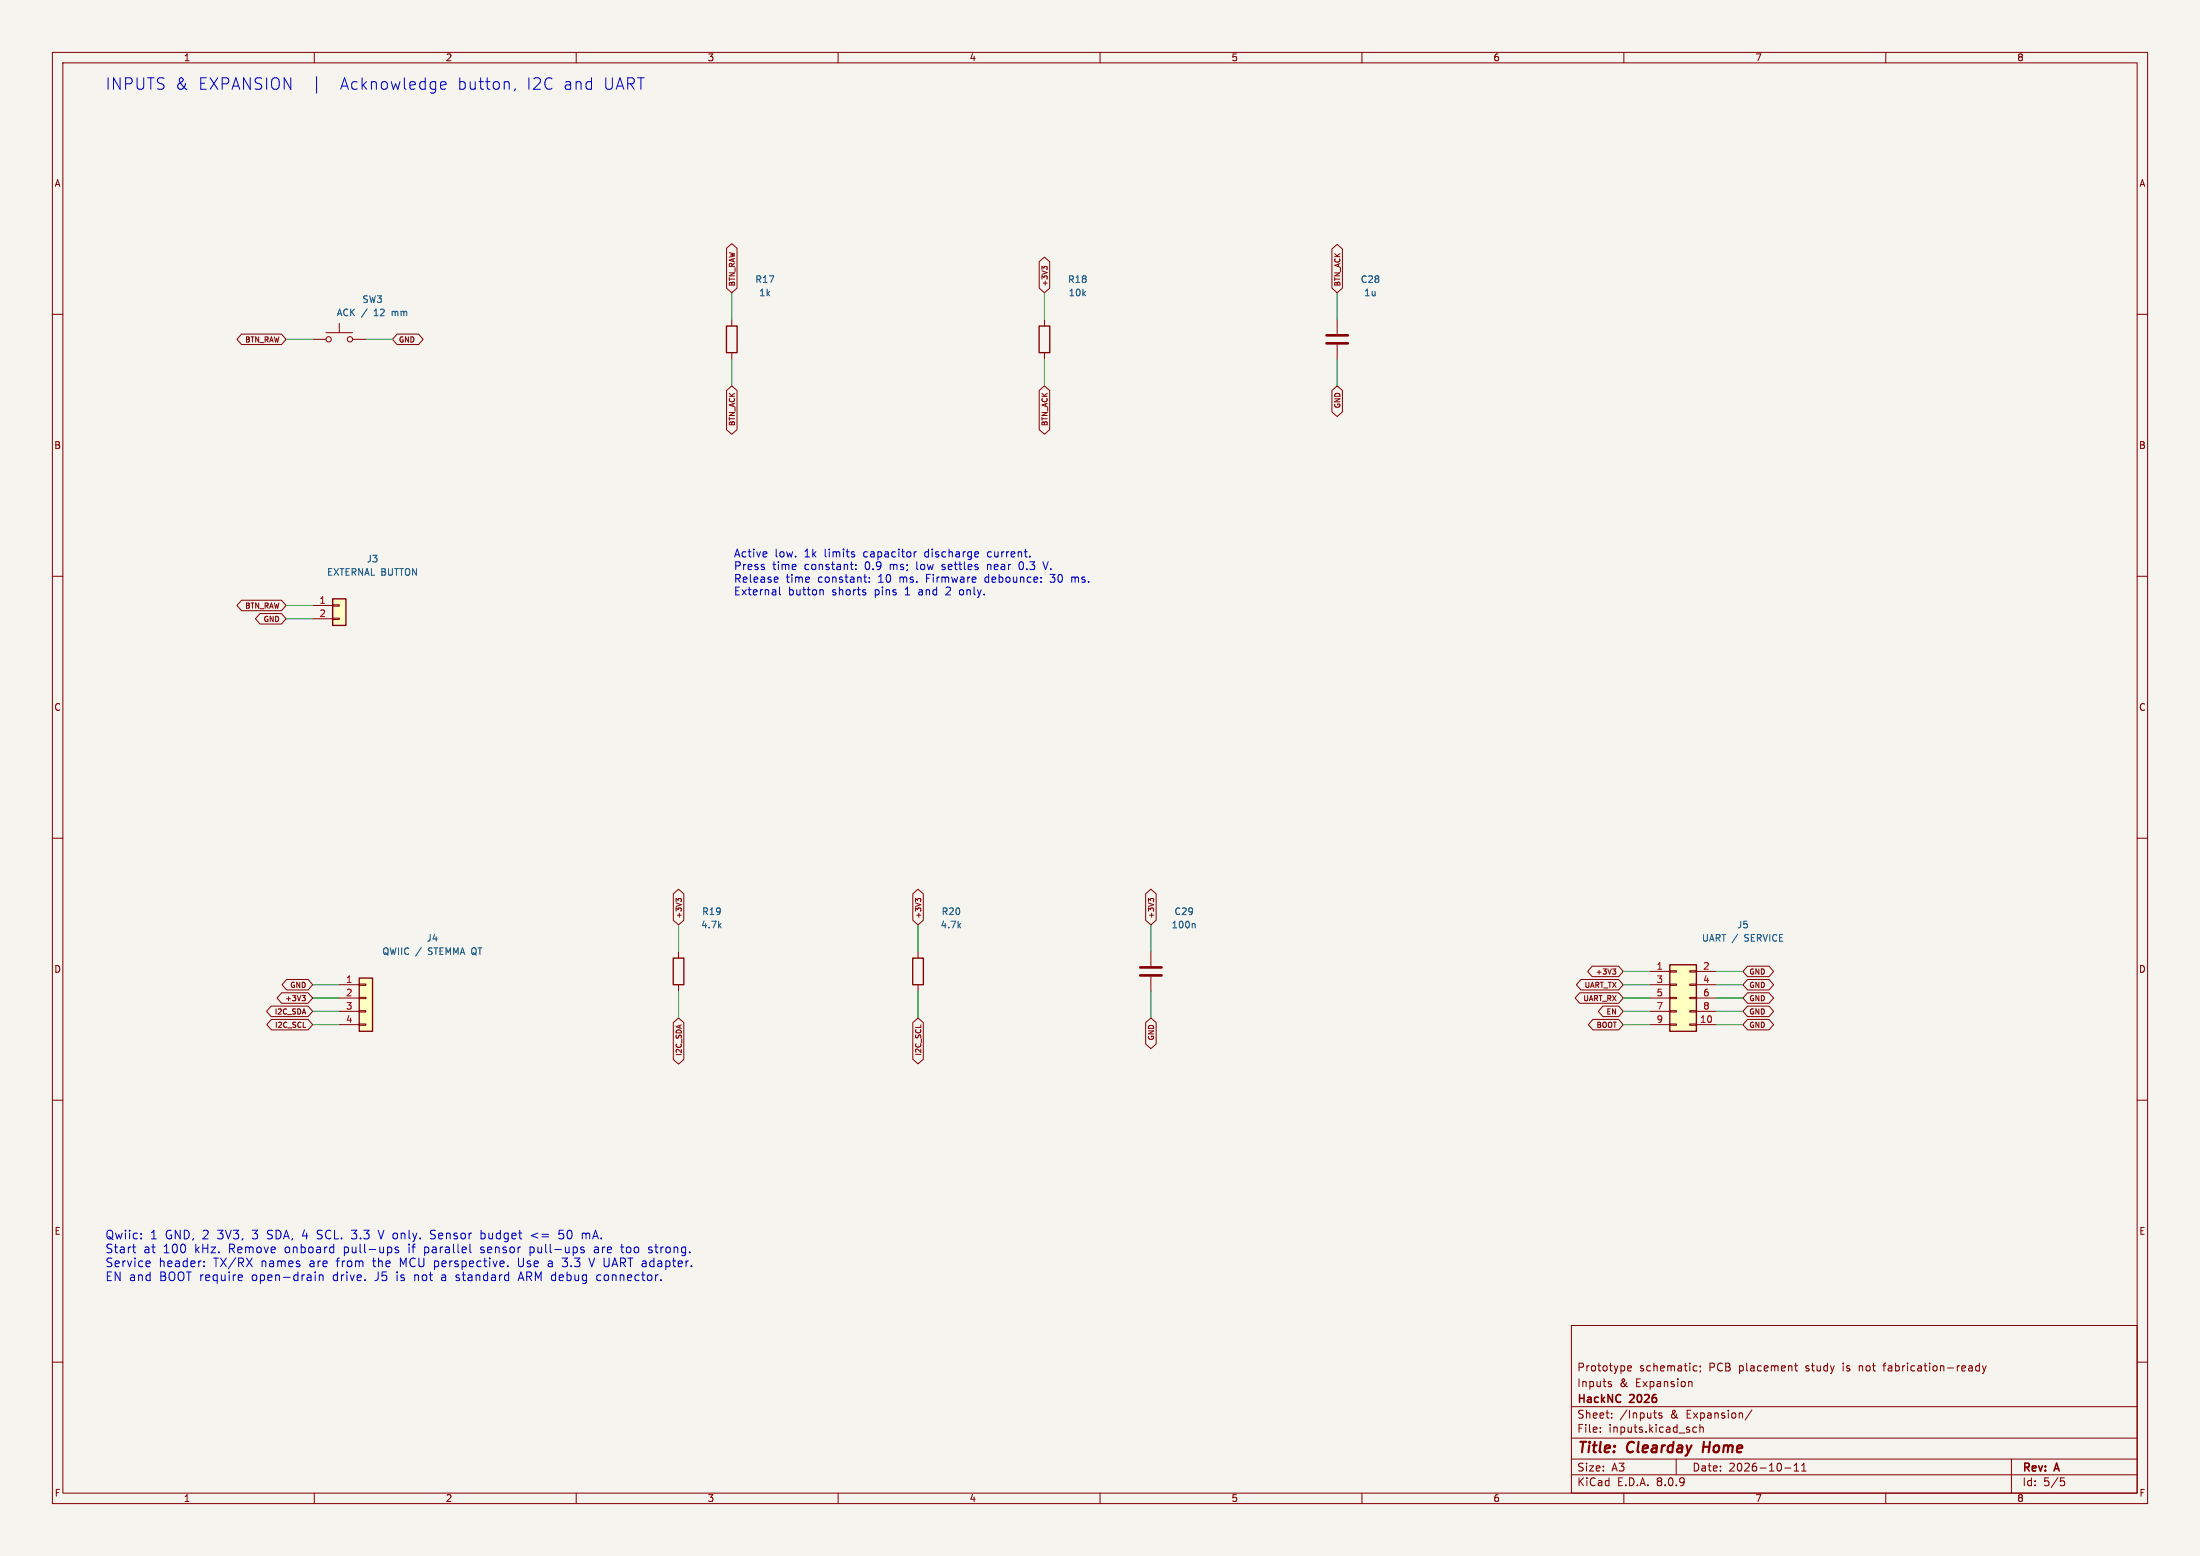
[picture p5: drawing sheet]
(kicad_sch (version 20231120) (generator "eeschema") (paper "A3")
    (title_block (title "Clearday Home") (date "2026-10-11") (rev "A")
    (company "HackNC 2026") (comment 1 "Inputs & Expansion") (comment 2 "Prototype schematic; PCB placement study is not fabrication-ready"))
    (lib_symbols (symbol "Switch:SW_Push" (pin_numbers hide) (pin_names (offset 1.016) hide) (exclude_from_sim no) (in_bom yes) (on_board yes) (property "Reference" "SW" (at 1.27 2.54 0) (effects (font (size 1.27 1.27)) (justify left))) (property "Value" "SW_Push" (at 0 -1.524 0) (effects (font (size 1.27 1.27)))) (property "Footprint" "" (at 0 5.08 0) (effects (font (size 1.27 1.27)) (hide yes))) (property "Datasheet" "~" (at 0 5.08 0) (effects (font (size 1.27 1.27)) (hide yes))) (property "Description" "Push button switch, generic, two pins" (at 0 0 0) (effects (font (size 1.27 1.27)) (hide yes))) (property "ki_keywords" "switch normally-open pushbutton push-button" (at 0 0 0) (effects (font (size 1.27 1.27)) (hide yes))) (symbol "SW_Push_0_1" (circle (center -2.032 0) (radius 0.508) (stroke (width 0) (type default)) (fill (type none))) (polyline (pts (xy 0 1.27) (xy 0 3.048)) (stroke (width 0) (type default)) (fill (type none))) (polyline (pts (xy 2.54 1.27) (xy -2.54 1.27)) (stroke (width 0) (type default)) (fill (type none))) (circle (center 2.032 0) (radius 0.508) (stroke (width 0) (type default)) (fill (type none))) (pin passive line (at -5.08 0 0) (length 2.54) (name "1" (effects (font (size 1.27 1.27)))) (number "1" (effects (font (size 1.27 1.27))))) (pin passive line (at 5.08 0 180) (length 2.54) (name "2" (effects (font (size 1.27 1.27)))) (number "2" (effects (font (size 1.27 1.27))))))) (symbol "Connector_Generic:Conn_01x02" (pin_names (offset 1.016) hide) (exclude_from_sim no) (in_bom yes) (on_board yes) (property "Reference" "J" (at 0 2.54 0) (effects (font (size 1.27 1.27)))) (property "Value" "Conn_01x02" (at 0 -5.08 0) (effects (font (size 1.27 1.27)))) (property "Footprint" "" (at 0 0 0) (effects (font (size 1.27 1.27)) (hide yes))) (property "Datasheet" "~" (at 0 0 0) (effects (font (size 1.27 1.27)) (hide yes))) (property "Description" "Generic connector, single row, 01x02, script generated (kicad-library-utils/schlib/autogen/connector/)" (at 0 0 0) (effects (font (size 1.27 1.27)) (hide yes))) (property "ki_keywords" "connector" (at 0 0 0) (effects (font (size 1.27 1.27)) (hide yes))) (property "ki_fp_filters" "Connector*:*_1x??_*" (at 0 0 0) (effects (font (size 1.27 1.27)) (hide yes))) (symbol "Conn_01x02_1_1" (rectangle (start -1.27 -2.413) (end 0 -2.667) (stroke (width 0.1524) (type default)) (fill (type none))) (rectangle (start -1.27 0.127) (end 0 -0.127) (stroke (width 0.1524) (type default)) (fill (type none))) (rectangle (start -1.27 1.27) (end 1.27 -3.81) (stroke (width 0.254) (type default)) (fill (type background))) (pin passive line (at -5.08 0 0) (length 3.81) (name "Pin_1" (effects (font (size 1.27 1.27)))) (number "1" (effects (font (size 1.27 1.27))))) (pin passive line (at -5.08 -2.54 0) (length 3.81) (name "Pin_2" (effects (font (size 1.27 1.27)))) (number "2" (effects (font (size 1.27 1.27))))))) (symbol "Device:R" (pin_numbers hide) (pin_names (offset 0)) (exclude_from_sim no) (in_bom yes) (on_board yes) (property "Reference" "R" (at 2.032 0 90) (effects (font (size 1.27 1.27)))) (property "Value" "R" (at 0 0 90) (effects (font (size 1.27 1.27)))) (property "Footprint" "" (at -1.778 0 90) (effects (font (size 1.27 1.27)) (hide yes))) (property "Datasheet" "~" (at 0 0 0) (effects (font (size 1.27 1.27)) (hide yes))) (property "Description" "Resistor" (at 0 0 0) (effects (font (size 1.27 1.27)) (hide yes))) (property "ki_keywords" "R res resistor" (at 0 0 0) (effects (font (size 1.27 1.27)) (hide yes))) (property "ki_fp_filters" "R_*" (at 0 0 0) (effects (font (size 1.27 1.27)) (hide yes))) (symbol "R_0_1" (rectangle (start -1.016 -2.54) (end 1.016 2.54) (stroke (width 0.254) (type default)) (fill (type none)))) (symbol "R_1_1" (pin passive line (at 0 3.81 270) (length 1.27) (name "~" (effects (font (size 1.27 1.27)))) (number "1" (effects (font (size 1.27 1.27))))) (pin passive line (at 0 -3.81 90) (length 1.27) (name "~" (effects (font (size 1.27 1.27)))) (number "2" (effects (font (size 1.27 1.27))))))) (symbol "Device:C" (pin_numbers hide) (pin_names (offset 0.254)) (exclude_from_sim no) (in_bom yes) (on_board yes) (property "Reference" "C" (at 0.635 2.54 0) (effects (font (size 1.27 1.27)) (justify left))) (property "Value" "C" (at 0.635 -2.54 0) (effects (font (size 1.27 1.27)) (justify left))) (property "Footprint" "" (at 0.9652 -3.81 0) (effects (font (size 1.27 1.27)) (hide yes))) (property "Datasheet" "~" (at 0 0 0) (effects (font (size 1.27 1.27)) (hide yes))) (property "Description" "Unpolarized capacitor" (at 0 0 0) (effects (font (size 1.27 1.27)) (hide yes))) (property "ki_keywords" "cap capacitor" (at 0 0 0) (effects (font (size 1.27 1.27)) (hide yes))) (property "ki_fp_filters" "C_*" (at 0 0 0) (effects (font (size 1.27 1.27)) (hide yes))) (symbol "C_0_1" (polyline (pts (xy -2.032 -0.762) (xy 2.032 -0.762)) (stroke (width 0.508) (type default)) (fill (type none))) (polyline (pts (xy -2.032 0.762) (xy 2.032 0.762)) (stroke (width 0.508) (type default)) (fill (type none)))) (symbol "C_1_1" (pin passive line (at 0 3.81 270) (length 2.794) (name "~" (effects (font (size 1.27 1.27)))) (number "1" (effects (font (size 1.27 1.27))))) (pin passive line (at 0 -3.81 90) (length 2.794) (name "~" (effects (font (size 1.27 1.27)))) (number "2" (effects (font (size 1.27 1.27))))))) (symbol "Connector_Generic:Conn_01x04" (pin_names (offset 1.016) hide) (exclude_from_sim no) (in_bom yes) (on_board yes) (property "Reference" "J" (at 0 5.08 0) (effects (font (size 1.27 1.27)))) (property "Value" "Conn_01x04" (at 0 -7.62 0) (effects (font (size 1.27 1.27)))) (property "Footprint" "" (at 0 0 0) (effects (font (size 1.27 1.27)) (hide yes))) (property "Datasheet" "~" (at 0 0 0) (effects (font (size 1.27 1.27)) (hide yes))) (property "Description" "Generic connector, single row, 01x04, script generated (kicad-library-utils/schlib/autogen/connector/)" (at 0 0 0) (effects (font (size 1.27 1.27)) (hide yes))) (property "ki_keywords" "connector" (at 0 0 0) (effects (font (size 1.27 1.27)) (hide yes))) (property "ki_fp_filters" "Connector*:*_1x??_*" (at 0 0 0) (effects (font (size 1.27 1.27)) (hide yes))) (symbol "Conn_01x04_1_1" (rectangle (start -1.27 -4.953) (end 0 -5.207) (stroke (width 0.1524) (type default)) (fill (type none))) (rectangle (start -1.27 -2.413) (end 0 -2.667) (stroke (width 0.1524) (type default)) (fill (type none))) (rectangle (start -1.27 0.127) (end 0 -0.127) (stroke (width 0.1524) (type default)) (fill (type none))) (rectangle (start -1.27 2.667) (end 0 2.413) (stroke (width 0.1524) (type default)) (fill (type none))) (rectangle (start -1.27 3.81) (end 1.27 -6.35) (stroke (width 0.254) (type default)) (fill (type background))) (pin passive line (at -5.08 2.54 0) (length 3.81) (name "Pin_1" (effects (font (size 1.27 1.27)))) (number "1" (effects (font (size 1.27 1.27))))) (pin passive line (at -5.08 0 0) (length 3.81) (name "Pin_2" (effects (font (size 1.27 1.27)))) (number "2" (effects (font (size 1.27 1.27))))) (pin passive line (at -5.08 -2.54 0) (length 3.81) (name "Pin_3" (effects (font (size 1.27 1.27)))) (number "3" (effects (font (size 1.27 1.27))))) (pin passive line (at -5.08 -5.08 0) (length 3.81) (name "Pin_4" (effects (font (size 1.27 1.27)))) (number "4" (effects (font (size 1.27 1.27))))))) (symbol "Connector_Generic:Conn_02x05_Odd_Even" (pin_names (offset 1.016) hide) (exclude_from_sim no) (in_bom yes) (on_board yes) (property "Reference" "J" (at 1.27 7.62 0) (effects (font (size 1.27 1.27)))) (property "Value" "Conn_02x05_Odd_Even" (at 1.27 -7.62 0) (effects (font (size 1.27 1.27)))) (property "Footprint" "" (at 0 0 0) (effects (font (size 1.27 1.27)) (hide yes))) (property "Datasheet" "~" (at 0 0 0) (effects (font (size 1.27 1.27)) (hide yes))) (property "Description" "Generic connector, double row, 02x05, odd/even pin numbering scheme (row 1 odd numbers, row 2 even numbers), script generated (kicad-library-utils/schlib/autogen/connector/)" (at 0 0 0) (effects (font (size 1.27 1.27)) (hide yes))) (property "ki_keywords" "connector" (at 0 0 0) (effects (font (size 1.27 1.27)) (hide yes))) (property "ki_fp_filters" "Connector*:*_2x??_*" (at 0 0 0) (effects (font (size 1.27 1.27)) (hide yes))) (symbol "Conn_02x05_Odd_Even_1_1" (rectangle (start -1.27 -4.953) (end 0 -5.207) (stroke (width 0.1524) (type default)) (fill (type none))) (rectangle (start -1.27 -2.413) (end 0 -2.667) (stroke (width 0.1524) (type default)) (fill (type none))) (rectangle (start -1.27 0.127) (end 0 -0.127) (stroke (width 0.1524) (type default)) (fill (type none))) (rectangle (start -1.27 2.667) (end 0 2.413) (stroke (width 0.1524) (type default)) (fill (type none))) (rectangle (start -1.27 5.207) (end 0 4.953) (stroke (width 0.1524) (type default)) (fill (type none))) (rectangle (start -1.27 6.35) (end 3.81 -6.35) (stroke (width 0.254) (type default)) (fill (type background))) (rectangle (start 3.81 -4.953) (end 2.54 -5.207) (stroke (width 0.1524) (type default)) (fill (type none))) (rectangle (start 3.81 -2.413) (end 2.54 -2.667) (stroke (width 0.1524) (type default)) (fill (type none))) (rectangle (start 3.81 0.127) (end 2.54 -0.127) (stroke (width 0.1524) (type default)) (fill (type none))) (rectangle (start 3.81 2.667) (end 2.54 2.413) (stroke (width 0.1524) (type default)) (fill (type none))) (rectangle (start 3.81 5.207) (end 2.54 4.953) (stroke (width 0.1524) (type default)) (fill (type none))) (pin passive line (at -5.08 5.08 0) (length 3.81) (name "Pin_1" (effects (font (size 1.27 1.27)))) (number "1" (effects (font (size 1.27 1.27))))) (pin passive line (at 7.62 -5.08 180) (length 3.81) (name "Pin_10" (effects (font (size 1.27 1.27)))) (number "10" (effects (font (size 1.27 1.27))))) (pin passive line (at 7.62 5.08 180) (length 3.81) (name "Pin_2" (effects (font (size 1.27 1.27)))) (number "2" (effects (font (size 1.27 1.27))))) (pin passive line (at -5.08 2.54 0) (length 3.81) (name "Pin_3" (effects (font (size 1.27 1.27)))) (number "3" (effects (font (size 1.27 1.27))))) (pin passive line (at 7.62 2.54 180) (length 3.81) (name "Pin_4" (effects (font (size 1.27 1.27)))) (number "4" (effects (font (size 1.27 1.27))))) (pin passive line (at -5.08 0 0) (length 3.81) (name "Pin_5" (effects (font (size 1.27 1.27)))) (number "5" (effects (font (size 1.27 1.27))))) (pin passive line (at 7.62 0 180) (length 3.81) (name "Pin_6" (effects (font (size 1.27 1.27)))) (number "6" (effects (font (size 1.27 1.27))))) (pin passive line (at -5.08 -2.54 0) (length 3.81) (name "Pin_7" (effects (font (size 1.27 1.27)))) (number "7" (effects (font (size 1.27 1.27))))) (pin passive line (at 7.62 -2.54 180) (length 3.81) (name "Pin_8" (effects (font (size 1.27 1.27)))) (number "8" (effects (font (size 1.27 1.27))))) (pin passive line (at -5.08 -5.08 0) (length 3.81) (name "Pin_9" (effects (font (size 1.27 1.27)))) (number "9" (effects (font (size 1.27 1.27))))))))
    (text "INPUTS & EXPANSION  |  Acknowledge button, I2C and UART" (at 20 15 0) (effects (font (size 2.2 2.2)) (justify left top))) (symbol (lib_id "Switch:SW_Push") (at 64.77 64.77 0) (unit 1) (in_bom yes) (on_board yes) (dnp no)
(property "Reference" "SW3" (at 71.11999999999999 57.15 0) (effects (font (size 1.27 1.27)) ))
(property "Value" "ACK / 12 mm" (at 71.11999999999999 59.69 0) (effects (font (size 1.27 1.27)) ))
(property "Footprint" "Button_Switch_THT:SW_PUSH-12mm" (at 71.11999999999999 64.77 0) (effects (font (size 1.27 1.27)) hide))
(property "Datasheet" "~" (at 71.11999999999999 64.77 0) (effects (font (size 1.27 1.27)) hide))
(property "MPN" "B3F-4050" (at 71.11999999999999 64.77 0) (effects (font (size 1.27 1.27)) hide))
(property "Manufacturer" "Omron" (at 71.11999999999999 64.77 0) (effects (font (size 1.27 1.27)) hide))
(property "Notes" "Rear-facing 12 mm tactile switch" (at 71.11999999999999 64.77 0) (effects (font (size 1.27 1.27)) hide))
(pin "1")
(pin "2")) (wire (pts (xy 59.69 64.77) (xy 54.61 64.77)) (stroke (width 0) (type default))) (global_label "BTN_RAW" (shape bidirectional) (at 54.61 64.77 180) (effects (font (size 1 1)) (justify right)) (property "Intersheetrefs" "${INTERSHEET_REFS}" (at 54.61 64.77 180) (effects (font (size 1 1)) hide))) (wire (pts (xy 69.85 64.77) (xy 74.93 64.77)) (stroke (width 0) (type default))) (global_label "GND" (shape bidirectional) (at 74.93 64.77 0) (effects (font (size 1 1)) (justify left)) (property "Intersheetrefs" "${INTERSHEET_REFS}" (at 74.93 64.77 0) (effects (font (size 1 1)) hide))) (symbol (lib_id "Connector_Generic:Conn_01x02") (at 64.77 115.57000000000001 0) (unit 1) (in_bom yes) (on_board yes) (dnp no)
(property "Reference" "J3" (at 71.11999999999999 106.68 0) (effects (font (size 1.27 1.27)) ))
(property "Value" "EXTERNAL BUTTON" (at 71.11999999999999 109.22000000000001 0) (effects (font (size 1.27 1.27)) ))
(property "Footprint" "Connector_JST:JST_PH_B2B-PH-K_1x02_P2.00mm_Vertical" (at 71.11999999999999 115.57000000000001 0) (effects (font (size 1.27 1.27)) hide))
(property "Datasheet" "~" (at 71.11999999999999 115.57000000000001 0) (effects (font (size 1.27 1.27)) hide))
(property "MPN" "B2B-PH-K-S(LF)(SN)" (at 71.11999999999999 115.57000000000001 0) (effects (font (size 1.27 1.27)) hide))
(property "Manufacturer" "JST" (at 71.11999999999999 115.57000000000001 0) (effects (font (size 1.27 1.27)) hide))
(property "Notes" "Optional passive arcade switch; no external voltage" (at 71.11999999999999 115.57000000000001 0) (effects (font (size 1.27 1.27)) hide))
(pin "1")
(pin "2")) (wire (pts (xy 59.69 115.57) (xy 54.61 115.57)) (stroke (width 0) (type default))) (global_label "BTN_RAW" (shape bidirectional) (at 54.61 115.57 180) (effects (font (size 1 1)) (justify right)) (property "Intersheetrefs" "${INTERSHEET_REFS}" (at 54.61 115.57 180) (effects (font (size 1 1)) hide))) (wire (pts (xy 59.69 118.11) (xy 54.61 118.11)) (stroke (width 0) (type default))) (global_label "GND" (shape bidirectional) (at 54.61 118.11 180) (effects (font (size 1 1)) (justify right)) (property "Intersheetrefs" "${INTERSHEET_REFS}" (at 54.61 118.11 180) (effects (font (size 1 1)) hide))) (symbol (lib_id "Device:R") (at 139.7 64.77 0) (unit 1) (in_bom yes) (on_board yes) (dnp no)
(property "Reference" "R17" (at 146.04999999999998 53.339999999999996 0) (effects (font (size 1.27 1.27)) ))
(property "Value" "1k" (at 146.04999999999998 55.879999999999995 0) (effects (font (size 1.27 1.27)) ))
(property "Footprint" "Resistor_SMD:R_0603_1608Metric" (at 146.04999999999998 64.77 0) (effects (font (size 1.27 1.27)) hide))
(property "Datasheet" "~" (at 146.04999999999998 64.77 0) (effects (font (size 1.27 1.27)) hide))
(property "MPN" "RC0603FR-071KL" (at 146.04999999999998 64.77 0) (effects (font (size 1.27 1.27)) hide))
(property "Manufacturer" "Yageo" (at 146.04999999999998 64.77 0) (effects (font (size 1.27 1.27)) hide))
(property "Notes" "1%, 0.1 W" (at 146.04999999999998 64.77 0) (effects (font (size 1.27 1.27)) hide))
(pin "1")
(pin "2")) (wire (pts (xy 139.7 60.96) (xy 139.7 55.88)) (stroke (width 0) (type default))) (global_label "BTN_RAW" (shape bidirectional) (at 139.7 55.88 90) (effects (font (size 1 1)) (justify left)) (property "Intersheetrefs" "${INTERSHEET_REFS}" (at 139.7 55.88 90) (effects (font (size 1 1)) hide))) (wire (pts (xy 139.7 68.58) (xy 139.7 73.66)) (stroke (width 0) (type default))) (global_label "BTN_ACK" (shape bidirectional) (at 139.7 73.66 270) (effects (font (size 1 1)) (justify right)) (property "Intersheetrefs" "${INTERSHEET_REFS}" (at 139.7 73.66 270) (effects (font (size 1 1)) hide))) (symbol (lib_id "Device:R") (at 199.39000000000001 64.77 0) (unit 1) (in_bom yes) (on_board yes) (dnp no)
(property "Reference" "R18" (at 205.74 53.339999999999996 0) (effects (font (size 1.27 1.27)) ))
(property "Value" "10k" (at 205.74 55.879999999999995 0) (effects (font (size 1.27 1.27)) ))
(property "Footprint" "Resistor_SMD:R_0603_1608Metric" (at 205.74 64.77 0) (effects (font (size 1.27 1.27)) hide))
(property "Datasheet" "~" (at 205.74 64.77 0) (effects (font (size 1.27 1.27)) hide))
(property "MPN" "RC0603FR-0710KL" (at 205.74 64.77 0) (effects (font (size 1.27 1.27)) hide))
(property "Manufacturer" "Yageo" (at 205.74 64.77 0) (effects (font (size 1.27 1.27)) hide))
(property "Notes" "1%, 0.1 W" (at 205.74 64.77 0) (effects (font (size 1.27 1.27)) hide))
(pin "1")
(pin "2")) (wire (pts (xy 199.39 60.96) (xy 199.39 55.88)) (stroke (width 0) (type default))) (global_label "+3V3" (shape bidirectional) (at 199.39 55.88 90) (effects (font (size 1 1)) (justify left)) (property "Intersheetrefs" "${INTERSHEET_REFS}" (at 199.39 55.88 90) (effects (font (size 1 1)) hide))) (wire (pts (xy 199.39 68.58) (xy 199.39 73.66)) (stroke (width 0) (type default))) (global_label "BTN_ACK" (shape bidirectional) (at 199.39 73.66 270) (effects (font (size 1 1)) (justify right)) (property "Intersheetrefs" "${INTERSHEET_REFS}" (at 199.39 73.66 270) (effects (font (size 1 1)) hide))) (symbol (lib_id "Device:C") (at 255.27 64.77 0) (unit 1) (in_bom yes) (on_board yes) (dnp no)
(property "Reference" "C28" (at 261.62 53.339999999999996 0) (effects (font (size 1.27 1.27)) ))
(property "Value" "1u" (at 261.62 55.879999999999995 0) (effects (font (size 1.27 1.27)) ))
(property "Footprint" "Capacitor_SMD:C_0603_1608Metric" (at 261.62 64.77 0) (effects (font (size 1.27 1.27)) hide))
(property "Datasheet" "~" (at 261.62 64.77 0) (effects (font (size 1.27 1.27)) hide))
(property "MPN" "GRM188R61A105KA61D" (at 261.62 64.77 0) (effects (font (size 1.27 1.27)) hide))
(property "Manufacturer" "Murata" (at 261.62 64.77 0) (effects (font (size 1.27 1.27)) hide))
(property "Notes" "10 V X5R" (at 261.62 64.77 0) (effects (font (size 1.27 1.27)) hide))
(pin "1")
(pin "2")) (wire (pts (xy 255.27 60.96) (xy 255.27 55.88)) (stroke (width 0) (type default))) (global_label "BTN_ACK" (shape bidirectional) (at 255.27 55.88 90) (effects (font (size 1 1)) (justify left)) (property "Intersheetrefs" "${INTERSHEET_REFS}" (at 255.27 55.88 90) (effects (font (size 1 1)) hide))) (wire (pts (xy 255.27 68.58) (xy 255.27 73.66)) (stroke (width 0) (type default))) (global_label "GND" (shape bidirectional) (at 255.27 73.66 270) (effects (font (size 1 1)) (justify right)) (property "Intersheetrefs" "${INTERSHEET_REFS}" (at 255.27 73.66 270) (effects (font (size 1 1)) hide))) (text "Active low. 1k limits capacitor discharge current.\nPress time constant: 0.9 ms; low settles near 0.3 V.\nRelease time constant: 10 ms. Firmware debounce: 30 ms.\nExternal button shorts pins 1 and 2 only." (at 140 105 0) (effects (font (size 1.5 1.5)) (justify left top))) (symbol (lib_id "Connector_Generic:Conn_01x04") (at 69.85 190.5 0) (unit 1) (in_bom yes) (on_board yes) (dnp no)
(property "Reference" "J4" (at 82.55 179.07 0) (effects (font (size 1.27 1.27)) ))
(property "Value" "QWIIC / STEMMA QT" (at 82.55 181.60999999999999 0) (effects (font (size 1.27 1.27)) ))
(property "Footprint" "Connector_JST:JST_SH_BM04B-SRSS-TB_1x04-1MP_P1.00mm_Vertical" (at 82.55 190.5 0) (effects (font (size 1.27 1.27)) hide))
(property "Datasheet" "~" (at 82.55 190.5 0) (effects (font (size 1.27 1.27)) hide))
(property "MPN" "BM04B-SRSS-TB(LF)(SN)" (at 82.55 190.5 0) (effects (font (size 1.27 1.27)) hide))
(property "Manufacturer" "JST" (at 82.55 190.5 0) (effects (font (size 1.27 1.27)) hide))
(property "Notes" "" (at 82.55 190.5 0) (effects (font (size 1.27 1.27)) hide))
(pin "1")
(pin "2")
(pin "3")
(pin "4")) (wire (pts (xy 64.77 187.96) (xy 59.69 187.96)) (stroke (width 0) (type default))) (global_label "GND" (shape bidirectional) (at 59.69 187.96 180) (effects (font (size 1 1)) (justify right)) (property "Intersheetrefs" "${INTERSHEET_REFS}" (at 59.69 187.96 180) (effects (font (size 1 1)) hide))) (wire (pts (xy 64.77 190.5) (xy 59.69 190.5)) (stroke (width 0) (type default))) (global_label "+3V3" (shape bidirectional) (at 59.69 190.5 180) (effects (font (size 1 1)) (justify right)) (property "Intersheetrefs" "${INTERSHEET_REFS}" (at 59.69 190.5 180) (effects (font (size 1 1)) hide))) (wire (pts (xy 64.77 193.04) (xy 59.69 193.04)) (stroke (width 0) (type default))) (global_label "I2C_SDA" (shape bidirectional) (at 59.69 193.04 180) (effects (font (size 1 1)) (justify right)) (property "Intersheetrefs" "${INTERSHEET_REFS}" (at 59.69 193.04 180) (effects (font (size 1 1)) hide))) (wire (pts (xy 64.77 195.58) (xy 59.69 195.58)) (stroke (width 0) (type default))) (global_label "I2C_SCL" (shape bidirectional) (at 59.69 195.58 180) (effects (font (size 1 1)) (justify right)) (property "Intersheetrefs" "${INTERSHEET_REFS}" (at 59.69 195.58 180) (effects (font (size 1 1)) hide))) (symbol (lib_id "Device:R") (at 129.54 185.42000000000002 0) (unit 1) (in_bom yes) (on_board yes) (dnp no)
(property "Reference" "R19" (at 135.89 173.99 0) (effects (font (size 1.27 1.27)) ))
(property "Value" "4.7k" (at 135.89 176.53 0) (effects (font (size 1.27 1.27)) ))
(property "Footprint" "Resistor_SMD:R_0603_1608Metric" (at 135.89 185.42000000000002 0) (effects (font (size 1.27 1.27)) hide))
(property "Datasheet" "~" (at 135.89 185.42000000000002 0) (effects (font (size 1.27 1.27)) hide))
(property "MPN" "RC0603FR-074K7L" (at 135.89 185.42000000000002 0) (effects (font (size 1.27 1.27)) hide))
(property "Manufacturer" "Yageo" (at 135.89 185.42000000000002 0) (effects (font (size 1.27 1.27)) hide))
(property "Notes" "1%, 0.1 W" (at 135.89 185.42000000000002 0) (effects (font (size 1.27 1.27)) hide))
(pin "1")
(pin "2")) (wire (pts (xy 129.54 181.61) (xy 129.54 176.53)) (stroke (width 0) (type default))) (global_label "+3V3" (shape bidirectional) (at 129.54 176.53 90) (effects (font (size 1 1)) (justify left)) (property "Intersheetrefs" "${INTERSHEET_REFS}" (at 129.54 176.53 90) (effects (font (size 1 1)) hide))) (wire (pts (xy 129.54 189.23) (xy 129.54 194.31)) (stroke (width 0) (type default))) (global_label "I2C_SDA" (shape bidirectional) (at 129.54 194.31 270) (effects (font (size 1 1)) (justify right)) (property "Intersheetrefs" "${INTERSHEET_REFS}" (at 129.54 194.31 270) (effects (font (size 1 1)) hide))) (symbol (lib_id "Device:R") (at 175.26 185.42000000000002 0) (unit 1) (in_bom yes) (on_board yes) (dnp no)
(property "Reference" "R20" (at 181.60999999999999 173.99 0) (effects (font (size 1.27 1.27)) ))
(property "Value" "4.7k" (at 181.60999999999999 176.53 0) (effects (font (size 1.27 1.27)) ))
(property "Footprint" "Resistor_SMD:R_0603_1608Metric" (at 181.60999999999999 185.42000000000002 0) (effects (font (size 1.27 1.27)) hide))
(property "Datasheet" "~" (at 181.60999999999999 185.42000000000002 0) (effects (font (size 1.27 1.27)) hide))
(property "MPN" "RC0603FR-074K7L" (at 181.60999999999999 185.42000000000002 0) (effects (font (size 1.27 1.27)) hide))
(property "Manufacturer" "Yageo" (at 181.60999999999999 185.42000000000002 0) (effects (font (size 1.27 1.27)) hide))
(property "Notes" "1%, 0.1 W" (at 181.60999999999999 185.42000000000002 0) (effects (font (size 1.27 1.27)) hide))
(pin "1")
(pin "2")) (wire (pts (xy 175.26 181.61) (xy 175.26 176.53)) (stroke (width 0) (type default))) (global_label "+3V3" (shape bidirectional) (at 175.26 176.53 90) (effects (font (size 1 1)) (justify left)) (property "Intersheetrefs" "${INTERSHEET_REFS}" (at 175.26 176.53 90) (effects (font (size 1 1)) hide))) (wire (pts (xy 175.26 189.23) (xy 175.26 194.31)) (stroke (width 0) (type default))) (global_label "I2C_SCL" (shape bidirectional) (at 175.26 194.31 270) (effects (font (size 1 1)) (justify right)) (property "Intersheetrefs" "${INTERSHEET_REFS}" (at 175.26 194.31 270) (effects (font (size 1 1)) hide))) (symbol (lib_id "Device:C") (at 219.71 185.42000000000002 0) (unit 1) (in_bom yes) (on_board yes) (dnp no)
(property "Reference" "C29" (at 226.06 173.99 0) (effects (font (size 1.27 1.27)) ))
(property "Value" "100n" (at 226.06 176.53 0) (effects (font (size 1.27 1.27)) ))
(property "Footprint" "Capacitor_SMD:C_0603_1608Metric" (at 226.06 185.42000000000002 0) (effects (font (size 1.27 1.27)) hide))
(property "Datasheet" "~" (at 226.06 185.42000000000002 0) (effects (font (size 1.27 1.27)) hide))
(property "MPN" "GRM188R71C104KA01D" (at 226.06 185.42000000000002 0) (effects (font (size 1.27 1.27)) hide))
(property "Manufacturer" "Murata" (at 226.06 185.42000000000002 0) (effects (font (size 1.27 1.27)) hide))
(property "Notes" "16 V X7R" (at 226.06 185.42000000000002 0) (effects (font (size 1.27 1.27)) hide))
(pin "1")
(pin "2")) (wire (pts (xy 219.71 181.61) (xy 219.71 176.53)) (stroke (width 0) (type default))) (global_label "+3V3" (shape bidirectional) (at 219.71 176.53 90) (effects (font (size 1 1)) (justify left)) (property "Intersheetrefs" "${INTERSHEET_REFS}" (at 219.71 176.53 90) (effects (font (size 1 1)) hide))) (wire (pts (xy 219.71 189.23) (xy 219.71 194.31)) (stroke (width 0) (type default))) (global_label "GND" (shape bidirectional) (at 219.71 194.31 270) (effects (font (size 1 1)) (justify right)) (property "Intersheetrefs" "${INTERSHEET_REFS}" (at 219.71 194.31 270) (effects (font (size 1 1)) hide))) (symbol (lib_id "Connector_Generic:Conn_02x05_Odd_Even") (at 320.04 190.5 0) (unit 1) (in_bom yes) (on_board yes) (dnp no)
(property "Reference" "J5" (at 332.74 176.53 0) (effects (font (size 1.27 1.27)) ))
(property "Value" "UART / SERVICE" (at 332.74 179.07 0) (effects (font (size 1.27 1.27)) ))
(property "Footprint" "Connector_PinHeader_1.27mm:PinHeader_2x05_P1.27mm_Vertical" (at 332.74 190.5 0) (effects (font (size 1.27 1.27)) hide))
(property "Datasheet" "~" (at 332.74 190.5 0) (effects (font (size 1.27 1.27)) hide))
(property "MPN" "FTSH-105-01-L-D" (at 332.74 190.5 0) (effects (font (size 1.27 1.27)) hide))
(property "Manufacturer" "Samtec" (at 332.74 190.5 0) (effects (font (size 1.27 1.27)) hide))
(property "Notes" "Custom UART pinout, not ARM SWD; 3.3 V is reference, do not power from debugger" (at 332.74 190.5 0) (effects (font (size 1.27 1.27)) hide))
(pin "1")
(pin "10")
(pin "2")
(pin "3")
(pin "4")
(pin "5")
(pin "6")
(pin "7")
(pin "8")
(pin "9")) (wire (pts (xy 314.96 185.42) (xy 309.88 185.42)) (stroke (width 0) (type default))) (global_label "+3V3" (shape bidirectional) (at 309.88 185.42 180) (effects (font (size 1 1)) (justify right)) (property "Intersheetrefs" "${INTERSHEET_REFS}" (at 309.88 185.42 180) (effects (font (size 1 1)) hide))) (wire (pts (xy 327.66 195.58) (xy 332.74 195.58)) (stroke (width 0) (type default))) (global_label "GND" (shape bidirectional) (at 332.74 195.58 0) (effects (font (size 1 1)) (justify left)) (property "Intersheetrefs" "${INTERSHEET_REFS}" (at 332.74 195.58 0) (effects (font (size 1 1)) hide))) (wire (pts (xy 327.66 185.42) (xy 332.74 185.42)) (stroke (width 0) (type default))) (global_label "GND" (shape bidirectional) (at 332.74 185.42 0) (effects (font (size 1 1)) (justify left)) (property "Intersheetrefs" "${INTERSHEET_REFS}" (at 332.74 185.42 0) (effects (font (size 1 1)) hide))) (wire (pts (xy 314.96 187.96) (xy 309.88 187.96)) (stroke (width 0) (type default))) (global_label "UART_TX" (shape bidirectional) (at 309.88 187.96 180) (effects (font (size 1 1)) (justify right)) (property "Intersheetrefs" "${INTERSHEET_REFS}" (at 309.88 187.96 180) (effects (font (size 1 1)) hide))) (wire (pts (xy 327.66 187.96) (xy 332.74 187.96)) (stroke (width 0) (type default))) (global_label "GND" (shape bidirectional) (at 332.74 187.96 0) (effects (font (size 1 1)) (justify left)) (property "Intersheetrefs" "${INTERSHEET_REFS}" (at 332.74 187.96 0) (effects (font (size 1 1)) hide))) (wire (pts (xy 314.96 190.5) (xy 309.88 190.5)) (stroke (width 0) (type default))) (global_label "UART_RX" (shape bidirectional) (at 309.88 190.5 180) (effects (font (size 1 1)) (justify right)) (property "Intersheetrefs" "${INTERSHEET_REFS}" (at 309.88 190.5 180) (effects (font (size 1 1)) hide))) (wire (pts (xy 327.66 190.5) (xy 332.74 190.5)) (stroke (width 0) (type default))) (global_label "GND" (shape bidirectional) (at 332.74 190.5 0) (effects (font (size 1 1)) (justify left)) (property "Intersheetrefs" "${INTERSHEET_REFS}" (at 332.74 190.5 0) (effects (font (size 1 1)) hide))) (wire (pts (xy 314.96 193.04) (xy 309.88 193.04)) (stroke (width 0) (type default))) (global_label "EN" (shape bidirectional) (at 309.88 193.04 180) (effects (font (size 1 1)) (justify right)) (property "Intersheetrefs" "${INTERSHEET_REFS}" (at 309.88 193.04 180) (effects (font (size 1 1)) hide))) (wire (pts (xy 327.66 193.04) (xy 332.74 193.04)) (stroke (width 0) (type default))) (global_label "GND" (shape bidirectional) (at 332.74 193.04 0) (effects (font (size 1 1)) (justify left)) (property "Intersheetrefs" "${INTERSHEET_REFS}" (at 332.74 193.04 0) (effects (font (size 1 1)) hide))) (wire (pts (xy 314.96 195.58) (xy 309.88 195.58)) (stroke (width 0) (type default))) (global_label "BOOT" (shape bidirectional) (at 309.88 195.58 180) (effects (font (size 1 1)) (justify right)) (property "Intersheetrefs" "${INTERSHEET_REFS}" (at 309.88 195.58 180) (effects (font (size 1 1)) hide))) (text "Qwiic: 1 GND, 2 3V3, 3 SDA, 4 SCL. 3.3 V only. Sensor budget <= 50 mA.\nStart at 100 kHz. Remove onboard pull-ups if parallel sensor pull-ups are too strong.\nService header: TX/RX names are from the MCU perspective. Use a 3.3 V UART adapter.\nEN and BOOT require open-drain drive. J5 is not a standard ARM debug connector." (at 20 235 0) (effects (font (size 1.65 1.65)) (justify left top))))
